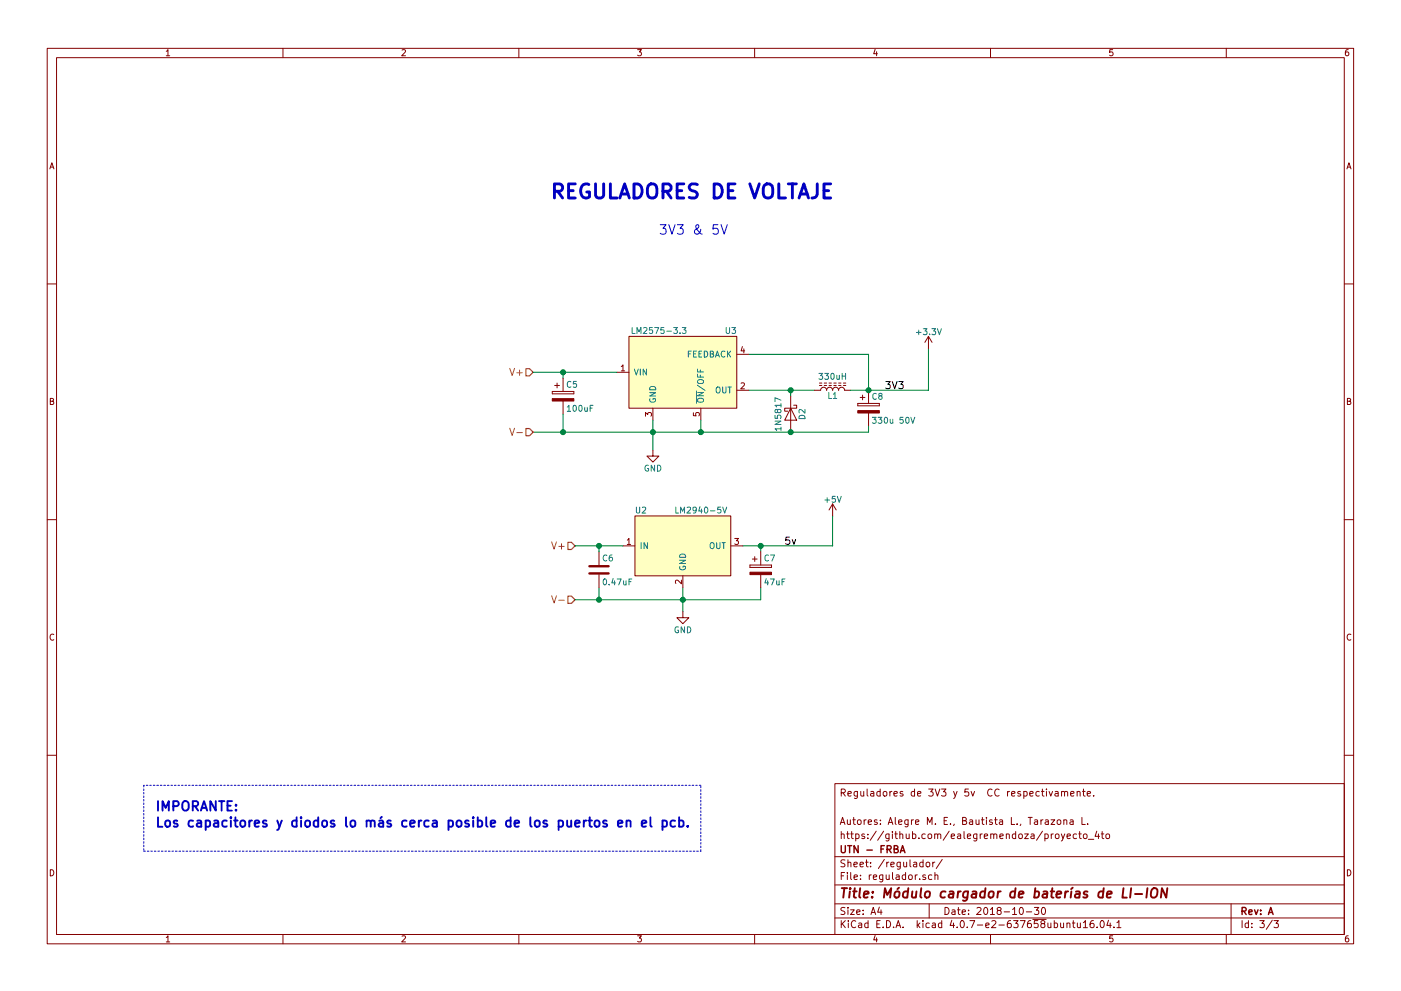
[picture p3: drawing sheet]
EESchema Schematic File Version 2
LIBS:power
LIBS:device
LIBS:switches
LIBS:relays
LIBS:motors
LIBS:transistors
LIBS:conn
LIBS:linear
LIBS:regul
LIBS:74xx
LIBS:cmos4000
LIBS:adc-dac
LIBS:memory
LIBS:xilinx
LIBS:microcontrollers
LIBS:dsp
LIBS:microchip
LIBS:analog_switches
LIBS:motorola
LIBS:texas
LIBS:intel
LIBS:audio
LIBS:interface
LIBS:digital-audio
LIBS:philips
LIBS:display
LIBS:cypress
LIBS:siliconi
LIBS:opto
LIBS:atmel
LIBS:contrib
LIBS:valves
LIBS:bq24004
LIBS:lm2575
LIBS:lm2940
LIBS:cargador-cache
EELAYER 25 0
EELAYER END
$Descr A4 11693 8268
encoding utf-8
Sheet 3 3
Title "Módulo cargador de baterías de LI-ION"
Date "2018-10-30"
Rev "A"
Comp "UTN - FRBA"
Comment1 "https://github.com/ealegremendoza/proyecto_4to"
Comment2 "Autores: Alegre M. E., Bautista L., Tarazona L."
Comment3 ""
Comment4 "Reguladores de 3V3 y 5v  CC respectivamente."
$EndDescr
$Comp
L LM2940-5V U2
U 1 1
P 5700 4550
F 0 "U2" H 5350 4850 50  0000 C CNN
F 1 "LM2940-5V" H 5850 4850 50  0000 C CNN
F 2 "TO_SOT_Packages_SMD:SOT-223-3_TabPin2" H 5700 4850 50  0001 C CNN
F 3 "" H 5700 4850 50  0001 C CNN
	1    5700 4550
	1    0    0    -1  
$EndComp
$Comp
L LM2575-3.3 U3
U 1 1
P 5700 3100
F 0 "U3" H 6100 3450 50  0000 C CNN
F 1 "LM2575-3.3" H 5500 3450 50  0000 C CNN
F 2 "TO_SOT_Packages_SMD:TO-263-5_TabPin3" H 5700 3100 50  0001 C CNN
F 3 "" H 5700 3100 50  0001 C CNN
	1    5700 3100
	1    0    0    -1  
$EndComp
Text HLabel 4800 4550 0    60   Input ~ 0
V+
Text HLabel 4800 5000 0    60   Input ~ 0
V-
Wire Wire Line
	4800 4550 5200 4550
Wire Wire Line
	4800 5000 6350 5000
Wire Wire Line
	5700 4900 5700 5100
Text HLabel 4450 3100 0    60   Input ~ 0
V+
Wire Wire Line
	4450 3100 5150 3100
Wire Wire Line
	4450 3600 7250 3600
Wire Wire Line
	5450 3500 5450 3750
Text HLabel 4450 3600 0    60   Input ~ 0
V-
$Comp
L C C6
U 1 1
P 5000 4750
F 0 "C6" H 5025 4850 50  0000 L CNN
F 1 "0.47uF" H 5025 4650 50  0000 L CNN
F 2 "Capacitors_Tantalum_SMD:CP_Tantalum_Case-A_EIA-3216-18_Hand" H 5038 4600 50  0001 C CNN
F 3 "" H 5000 4750 50  0001 C CNN
	1    5000 4750
	1    0    0    -1  
$EndComp
Wire Wire Line
	5000 4600 5000 4550
Connection ~ 5000 4550
Wire Wire Line
	5000 4900 5000 5000
Connection ~ 5000 5000
Connection ~ 5700 5000
Wire Wire Line
	6200 4550 6950 4550
Wire Wire Line
	6350 4600 6350 4550
Connection ~ 6350 4550
Wire Wire Line
	6350 5000 6350 4900
$Comp
L GND #PWR018
U 1 1
P 5700 5100
F 0 "#PWR018" H 5700 4850 50  0001 C CNN
F 1 "GND" H 5700 4950 50  0000 C CNN
F 2 "" H 5700 5100 50  0001 C CNN
F 3 "" H 5700 5100 50  0001 C CNN
	1    5700 5100
	1    0    0    -1  
$EndComp
Text Label 6650 4550 2    60   ~ 0
5v
$Comp
L CP C5
U 1 1
P 4700 3300
F 0 "C5" H 4725 3400 50  0000 L CNN
F 1 "100uF " H 4725 3200 50  0000 L CNN
F 2 "Capacitors_SMD:CP_Elec_6.3x5.3" H 4738 3150 50  0001 C CNN
F 3 "" H 4700 3300 50  0001 C CNN
	1    4700 3300
	1    0    0    -1  
$EndComp
Wire Wire Line
	4700 3150 4700 3100
Connection ~ 4700 3100
Wire Wire Line
	4700 3450 4700 3600
Connection ~ 4700 3600
Wire Wire Line
	5850 3600 5850 3500
Connection ~ 5450 3600
Connection ~ 5850 3600
$Comp
L D_Schottky D2
U 1 1
P 6600 3450
F 0 "D2" H 6600 3550 50  0000 C CNN
F 1 "1N5817" H 6600 3350 50  0000 C CNN
F 2 "Diodes_THT:D_DO-41_SOD81_P7.62mm_Horizontal" H 6600 3450 50  0001 C CNN
F 3 "" H 6600 3450 50  0001 C CNN
	1    6600 3450
	0    1    1    0   
$EndComp
Connection ~ 6600 3250
Connection ~ 6600 3600
Wire Wire Line
	6250 3250 6800 3250
$Comp
L L_Core_Ferrite L1
U 1 1
P 6950 3250
F 0 "L1" V 6900 3250 50  0000 C CNN
F 1 "330uH" V 7060 3250 50  0000 C CNN
F 2 "footprints:Choke_PK0810" H 6950 3250 50  0001 C CNN
F 3 "" H 6950 3250 50  0001 C CNN
	1    6950 3250
	0    -1   -1   0   
$EndComp
Wire Wire Line
	7100 3250 7750 3250
$Comp
L CP C8
U 1 1
P 7250 3400
F 0 "C8" H 7275 3500 50  0000 L CNN
F 1 "330u 50V" H 7275 3300 50  0000 L CNN
F 2 "Capacitors_SMD:CP_Elec_10x10.5" H 7288 3250 50  0001 C CNN
F 3 "" H 7250 3400 50  0001 C CNN
	1    7250 3400
	1    0    0    -1  
$EndComp
Wire Wire Line
	7250 3600 7250 3550
Wire Wire Line
	6250 2950 7250 2950
Wire Wire Line
	7250 2950 7250 3250
Connection ~ 7250 3250
Text Label 7550 3250 2    60   ~ 0
3V3
$Comp
L GND #PWR019
U 1 1
P 5450 3750
F 0 "#PWR019" H 5450 3500 50  0001 C CNN
F 1 "GND" H 5450 3600 50  0000 C CNN
F 2 "" H 5450 3750 50  0001 C CNN
F 3 "" H 5450 3750 50  0001 C CNN
	1    5450 3750
	1    0    0    -1  
$EndComp
Wire Wire Line
	6950 4550 6950 4300
Wire Wire Line
	7750 3250 7750 2900
$Comp
L +5V #PWR020
U 1 1
P 6950 4300
F 0 "#PWR020" H 6950 4150 50  0001 C CNN
F 1 "+5V" H 6950 4440 50  0000 C CNN
F 2 "" H 6950 4300 50  0001 C CNN
F 3 "" H 6950 4300 50  0001 C CNN
	1    6950 4300
	1    0    0    -1  
$EndComp
$Comp
L +3.3V #PWR021
U 1 1
P 7750 2900
F 0 "#PWR021" H 7750 2750 50  0001 C CNN
F 1 "+3.3V" H 7750 3040 50  0000 C CNN
F 2 "" H 7750 2900 50  0001 C CNN
F 3 "" H 7750 2900 50  0001 C CNN
	1    7750 2900
	1    0    0    -1  
$EndComp
$Comp
L CP C7
U 1 1
P 6350 4750
F 0 "C7" H 6375 4850 50  0000 L CNN
F 1 "47uF" H 6375 4650 50  0000 L CNN
F 2 "Capacitors_Tantalum_SMD:CP_Tantalum_Case-C_EIA-6032-28_Hand" H 6388 4600 50  0001 C CNN
F 3 "" H 6350 4750 50  0001 C CNN
	1    6350 4750
	1    0    0    -1  
$EndComp
Wire Wire Line
	6600 3300 6600 3250
Text Notes 4600 1650 0    118  ~ 24
REGULADORES DE VOLTAJE
Text Notes 5500 1950 0    79   ~ 0
3V3 & 5V
Text Notes 1300 6900 0    79   ~ 16
IMPORANTE:\nLos capacitores y diodos lo más cerca posible de los puertos en el pcb.
Wire Notes Line
	1200 6550 1200 7100
Wire Notes Line
	1200 7100 5850 7100
Wire Notes Line
	5850 7100 5850 6550
Wire Notes Line
	5850 6550 1200 6550
$EndSCHEMATC
